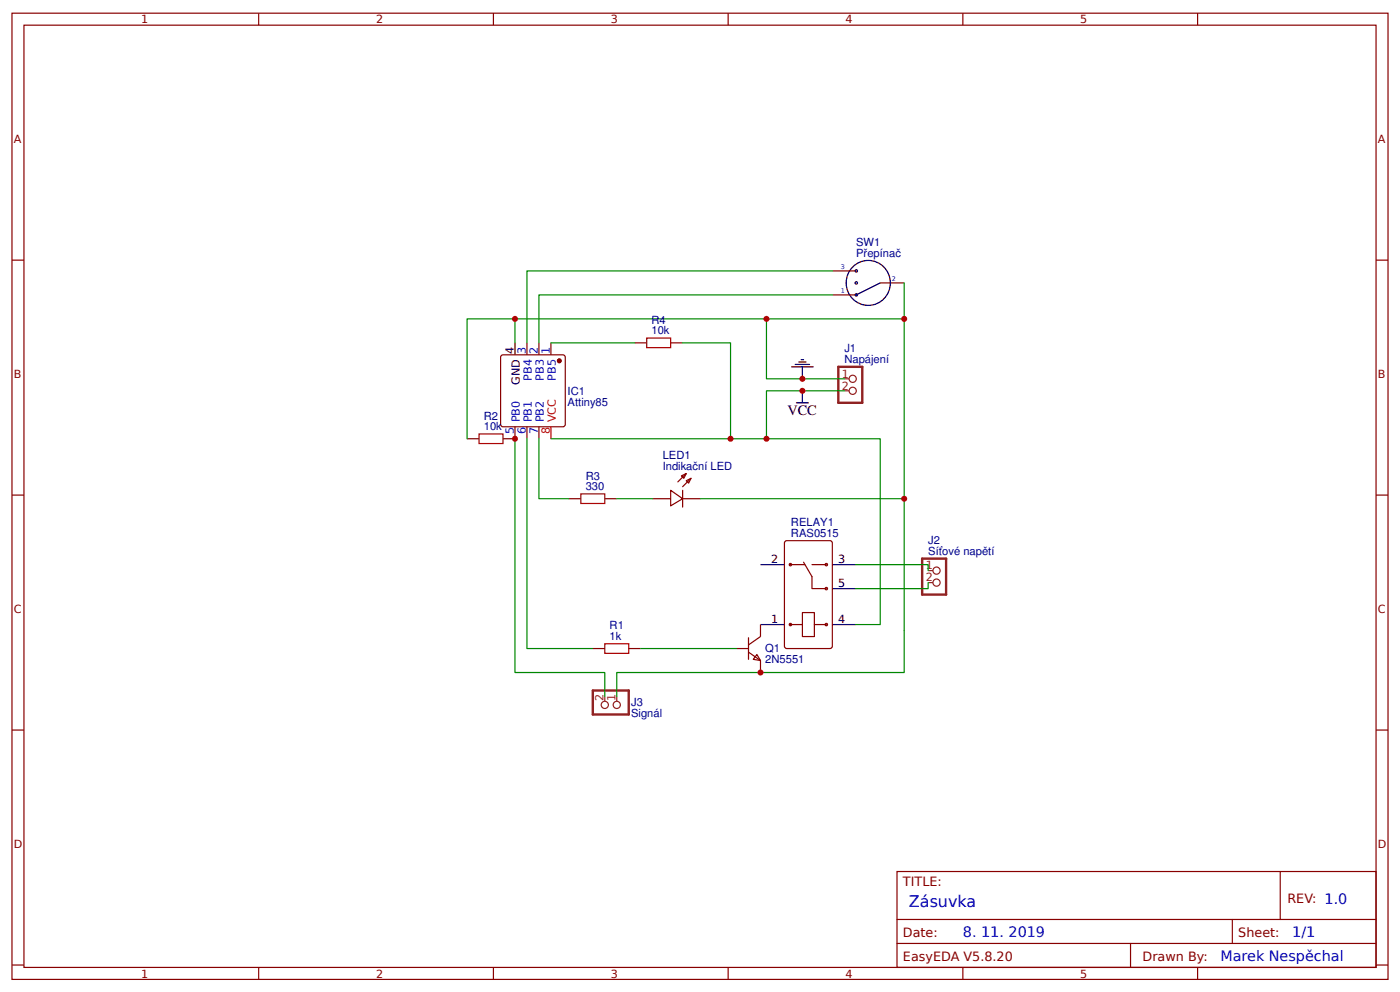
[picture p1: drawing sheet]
<svg xmlns="http://www.w3.org/2000/svg" width="309mm" height="219mm" viewBox="0 0 309 219" stroke-linecap="round" stroke-linejoin="round" font-family="sans-serif">
<g fill="none" stroke="#800" stroke-width=".26">
<path d="M2.6 2.9h304.1v213.3h-304.1zM5.3 5.6h298.7v207.9h-298.7zM57.1 2.9v2.7M109 2.9v2.7M160.9 2.9v2.7M212.7 2.9v2.7M264.6 2.9v2.7M2.6 57.4h2.7M183.9 59.8h5.3M304 57.4h2.7M110.7 78.6l.4-.3h13.3l.4 .3 .1 15.1-.3 .4-13.5 .1-.4-.3zM116.4 75.7v2.6"/>
<path d="M119.1 75.7v2.6M121.7 75.7v2.6M140.2 75.7h2.7M148.2 75.7h2.6M183.9 65.1h5.3M194.5 62.4h5.3M103.2 96.8h2.6M113.8 94.2v2.6h-2.7M116.4 94.2v2.6M119.1 94.2v2.6M2.6 109.3h2.7M125.7 110.1h2.6"/>
<path d="M133.6 110.1h2.7M144.2 110.1h4M148.2 108.2l2.6 1.9-2.6 1.6zM150.5 105l1.1-.5-.5 1.1zM150.8 110.1h4M150.8 108.2v3.7M151.6 106.1l1.1-.5-.6 1zM151.6 104.5l-1.8 1.9M152.7 105.6l-1.9 1.8M173.4 119.6l.4-.3h9.6l.4 .3 .1 23-.3 .5h-9.8l-.4-.2zM304 109.3h2.7M168 137.8v2.7l-2.6 1.8"/>
<path d="M174.4 137.7h.4v.3h-.4zM174.4 124.4h.4v.4h-.4zM174.6 137.8h2.7M174.6 124.6h3.2M177.3 135.2h2.6v5.3h-2.6zM177.5 124.1l1.9 3.2v2.6h3.2M179.4 124.6h3.2M179.9 137.8h2.7M182.4 137.7h.4v.3h-.4zM182.4 129.7h.4v.4h-.4zM182.4 124.4h.4v.4h-.4zM131 143.1h2.6"/>
<path d="M138.9 143.1h2.7M162.7 143.1h2.7M165.4 143.9l2.6 1.9v2.6M165.4 140.8v4.7M167.2 144.5l.8 1.3-1.6-.3zM2.6 161.1h2.7M304 161.1h2.7M198.2 192.4h105.8v21.1h-105.8zM282.8 192.4v10.5M2.6 213h2.7M57.1 213.5v2.7M109 213.5v2.7"/>
<path d="M160.9 213.5v2.7M198.2 202.9h105.8M198.2 208.2h105.8M212.7 213.5v2.7M249.8 208.2v5.3M264.6 213.5v2.7M272.3 202.9v5.3M304 213h2.7"/>
</g>
<g fill="none" stroke="#000" stroke-width=".26">
<path d="M113.8 75.7v2.6M176.5 79.9h1.6M177 79.4h.5M194.5 62.4l-5.3 2.7M174.9 81h4.8M175.7 80.4h3.2M175.9 88.9h2.7M177.3 81v2.6M177.3 86.3v2.6M168 137.8h5.3M168 124.6h5.3M183.9 137.8h5.3"/>
<path d="M183.9 124.6h5.3M183.9 129.9h5.3"/>
<circle cx="189.2" cy="59.8" r=".26"/>
<circle cx="189.2" cy="62.4" r=".26"/>
<circle cx="189.2" cy="65.1" r=".26"/>
<circle cx="191.8" cy="62.4" r="4.9"/>
</g>
<path d="M142.9 74.6h5.3v2.1h-5.3zM105.8 95.8h5.3v2.1h-5.3zM128.3 109h5.3v2.1h-5.3zM133.6 142.1h5.3v2.1h-5.3z" fill="none" stroke="#a00000" stroke-width=".26"/>
<g fill="none" stroke="#080" stroke-width=".26">
<path d="M183.9 59.8h-67.5v15.9M113.8 75.7v-5.3h86v78h-63.5v5.3M113.8 70.4h-10.6v26.4M121.7 75.7h18.5M150.8 75.7h10.6v21.1M169.3 70.4v13.2h17.2M183.9 65.1h-64.8v10.6M199.8 62.4v8M113.8 96.8v51.6h19.8v5.3M116.4 96.8v46.3h14.6M119.1 96.8v13.3h6.6M121.7 96.8h39.7"/>
<path d="M169.3 96.8h25.2v41h-5.3M186.5 86.3h-17.2v10.5h-7.9M136.3 110.1h7.9M154.8 110.1h45M189.2 124.6h15.9v1.3M205.1 128.6v1.3h-15.9M141.6 143.1h21.1"/>
</g>
<circle cx="123.6" cy="79.6" r=".4" fill="#800" stroke="#800" stroke-width=".26"/>
<path d="M121.7 94.2v2.6" fill="none" stroke="#f00" stroke-width=".26"/>
<path d="M185.2 81h5.3v7.9h-5.3zM203.7 123.3h5.3v7.9h-5.3zM131 152.4h7.9v5.3h-7.9z" fill="none" stroke="#8d2323" stroke-width=".53"/>
<g fill="none" stroke="#8d2323" stroke-width=".26">
<path d="M186.5 83.6h1.1M186.5 86.3h1.1M205.1 125.9h1M205.1 128.6h1M133.6 153.7v1.1M136.3 153.7v1.1"/>
<circle cx="188.4" cy="83.6" r=".79"/>
<circle cx="188.4" cy="86.3" r=".79"/>
<circle cx="206.9" cy="128.6" r=".79"/>
<circle cx="206.9" cy="125.9" r=".79"/>
<circle cx="133.6" cy="155.6" r=".79"/>
<circle cx="136.3" cy="155.6" r=".79"/>
</g>
<g fill="#c00">
<circle cx="113.8" cy="70.4" r=".66"/>
<circle cx="169.3" cy="96.8" r=".66"/>
<circle cx="161.4" cy="96.8" r=".66"/>
<circle cx="199.8" cy="110.1" r=".66"/>
<circle cx="169.3" cy="70.4" r=".66"/>
<circle cx="199.8" cy="70.4" r=".66"/>
<circle cx="168" cy="148.4" r=".66"/>
<circle cx="177.3" cy="86.3" r=".66"/>
<circle cx="177.3" cy="83.6" r=".66"/>
<circle cx="113.8" cy="96.8" r=".66"/>
</g>
<text font-size="3.5" fill="#00f" x="200.8" y="200.3">Zásuvka</text>
<text font-size="3.2" x="173.9" y="91.5">VCC</text>
<g font-size="3.2" fill="#00f">
<text x="212.7" y="206.9">8. 11. 2019</text>
<text x="285.5" y="206.9">1/1</text>
<text x="269.6" y="212.2">Marek Nespěchal</text>
</g>
<g font-size="2.8" fill="#800">
<text x="199.5" y="195.5">TITLE:</text>
<text x="284.4" y="199.2">REV: 1.0</text>
<text x="199.5" y="206.9">Date:</text>
<text x="273.6" y="206.9">Sheet:</text>
<text x="199.5" y="212.2">EasyEDA V5.8.20</text>
<text x="252.4" y="212.2">Drawn By:</text>
</g>
<g font-size="2.5" fill="#800">
<text x="31.2" y="5.2">1</text>
<text x="83.1" y="5.2">2</text>
<text x="134.9" y="5.2">3</text>
<text x="186.8" y="5.2">4</text>
<text x="238.7" y="5.2">5</text>
<text x="3" y="31.5">A</text>
<text x="304.4" y="31.5">A</text>
<text x="3" y="83.3">B</text>
<text x="304.4" y="83.3">B</text>
<text x="3" y="135.2">C</text>
<text x="304.4" y="135.2">C</text>
<text x="3" y="187.1">D</text>
<text x="304.4" y="187.1">D</text>
<text x="31.2" y="215.8">1</text>
<text x="83.1" y="215.8">2</text>
<text x="134.9" y="215.8">3</text>
<text x="186.8" y="215.8">4</text>
<text x="238.7" y="215.8">5</text>
</g>
<g font-size="2.5" fill="#000080">
<text x="189.2" y="56.7">Přepínač</text>
<text x="189.2" y="54.3">SW1</text>
<text x="143.9" y="71.5">R4</text>
<text x="143.9" y="73.8">10k</text>
<text x="186.6" y="77.8">J1</text>
<text x="186.6" y="80.2">Napájení</text>
<text x="125.4" y="89.5">Attiny85</text>
<text x="125.4" y="87.1">IC1</text>
<text x="106.9" y="95">10k</text>
<text x="106.9" y="92.6">R2</text>
<text x="146.4" y="101.3">LED1</text>
<text x="129.4" y="105.9">R3</text>
<text x="146.4" y="103.7">Indikační LED</text>
<text x="129.4" y="108.2">330</text>
<text x="174.8" y="118.5">RAS0515</text>
<text x="174.8" y="116.2">RELAY1</text>
<text x="205.1" y="122.5">Síťové napětí</text>
<text x="205.1" y="120.1">J2</text>
<text x="134.7" y="141.3">1k</text>
<text x="134.7" y="138.9">R1</text>
<text x="169.1" y="146.4">2N5551</text>
<text x="169.1" y="144">Q1</text>
<text x="139.4" y="155.9">J3</text>
<text x="139.4" y="158.3">Signál</text>
</g>
<g font-size="2.5">
<text x="113.5" y="78.2" transform="rotate(-90 113.5 78.2)">4</text>
<text x="114.8" y="85" transform="rotate(-90 114.8 85)">GND</text>
<text x="170.4" y="124.4">2</text>
<text x="185.2" y="124.4">3</text>
<text x="185.2" y="129.6">5</text>
<text x="170.4" y="137.6">1</text>
<text x="185.2" y="137.6">4</text>
</g>
<g font-size="2.5" fill="#00f">
<text x="116.2" y="78.2" transform="rotate(-90 116.2 78.2)">3</text>
<text x="118.8" y="78.2" transform="rotate(-90 118.8 78.2)">2</text>
<text x="121.4" y="78.2" transform="rotate(-90 121.4 78.2)">1</text>
<text x="117.5" y="84.1" transform="rotate(-90 117.5 84.1)">PB4</text>
<text x="120.1" y="84.1" transform="rotate(-90 120.1 84.1)">PB3</text>
<text x="122.8" y="84.1" transform="rotate(-90 122.8 84.1)">PB5</text>
<text x="113.5" y="95.9" transform="rotate(-90 113.5 95.9)">5</text>
<text x="114.8" y="93.2" transform="rotate(-90 114.8 93.2)">PB0</text>
<text x="116.2" y="95.9" transform="rotate(-90 116.2 95.9)">6</text>
<text x="117.5" y="93.2" transform="rotate(-90 117.5 93.2)">PB1</text>
<text x="118.8" y="95.9" transform="rotate(-90 118.8 95.9)">7</text>
<text x="120.1" y="93.2" transform="rotate(-90 120.1 93.2)">PB2</text>
</g>
<g font-size="2.5" fill="#8d2323">
<text x="186" y="83.3">1</text>
<text x="186" y="86">2</text>
<text x="204.5" y="125.7">1</text>
<text x="204.5" y="128.3">2</text>
<text x="133.3" y="154.8" transform="rotate(-90 133.3 154.8)">2</text>
<text x="136" y="154.8" transform="rotate(-90 136 154.8)">1</text>
</g>
<g font-size="2.5" fill="#f00">
<text x="121.4" y="95.9" transform="rotate(-90 121.4 95.9)">8</text>
<text x="122.8" y="93.2" transform="rotate(-90 122.8 93.2)">VCC</text>
</g>
<g font-size="1.4" fill="#00f">
<text x="185.7" y="59.3">3</text>
<text x="185.7" y="64.6">1</text>
<text x="197" y="61.9">2</text>
</g>
</svg>
